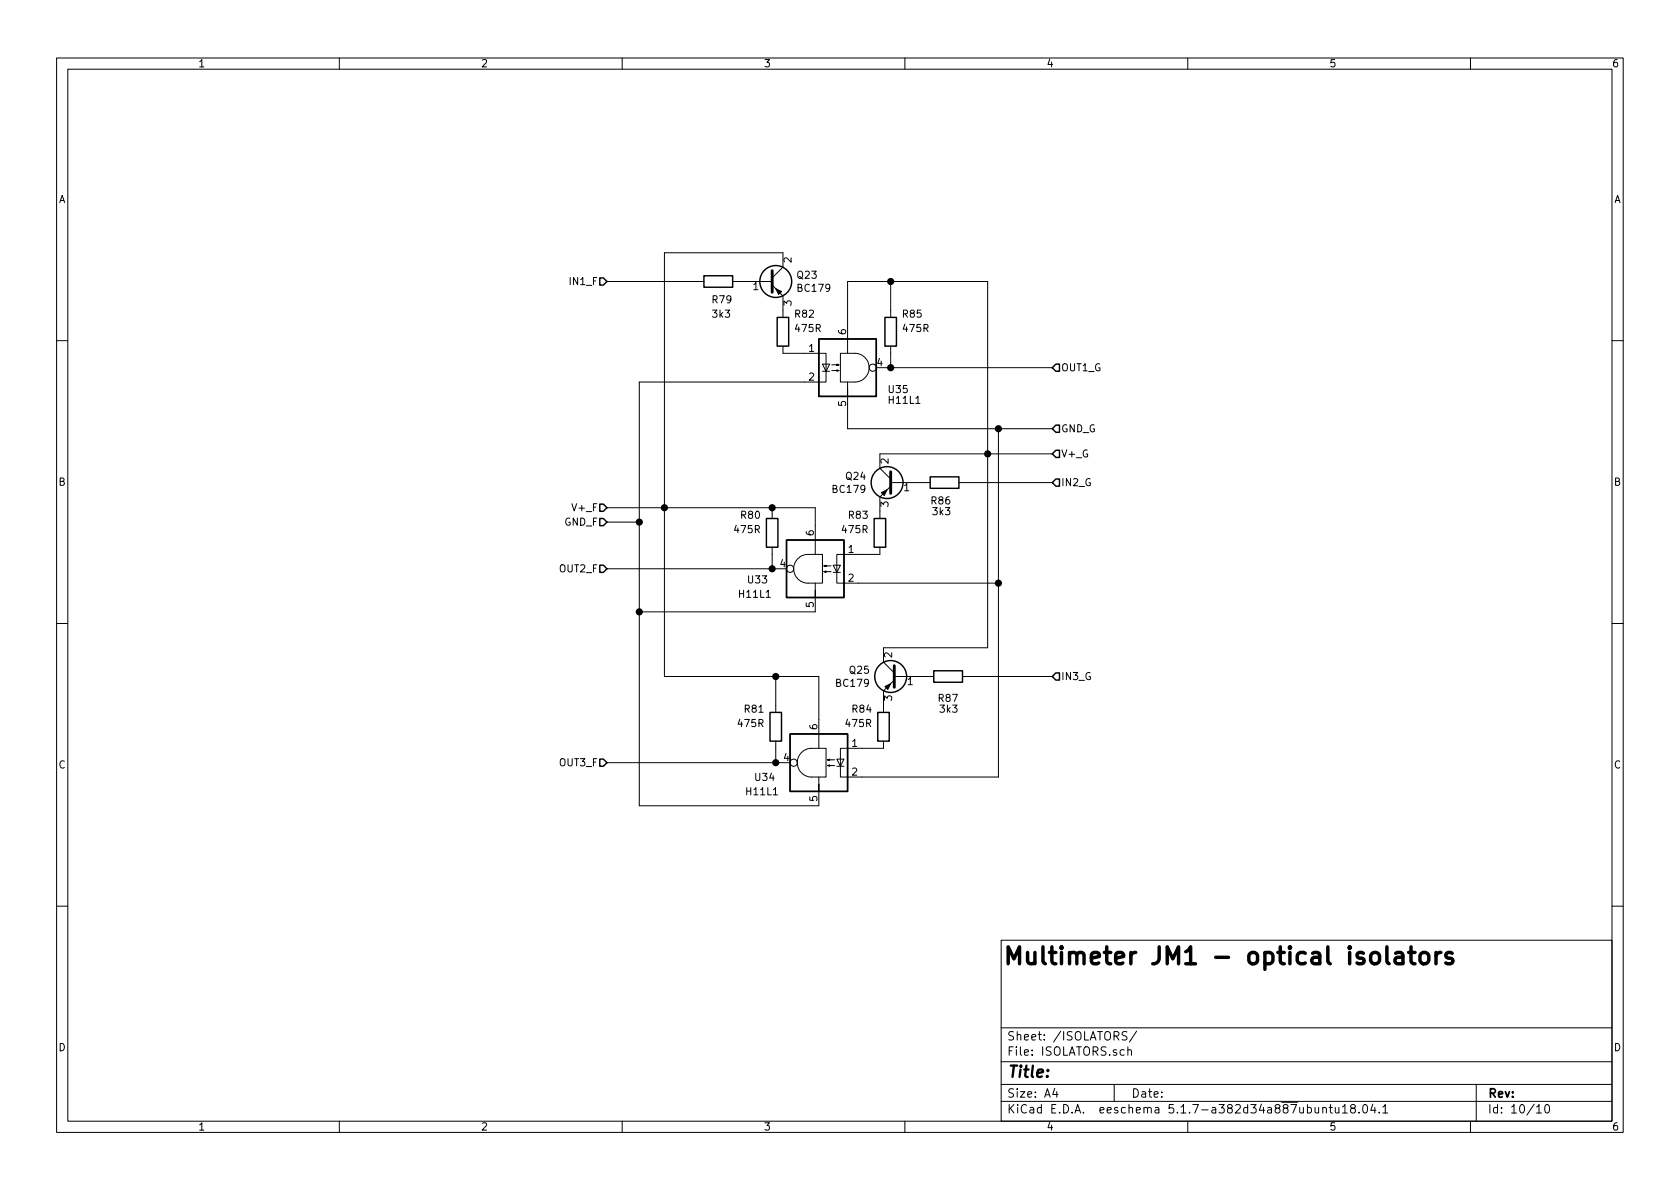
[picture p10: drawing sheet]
<svg xmlns="http://www.w3.org/2000/svg" width="297mm" height="210mm" viewBox="0 0 297 210" stroke-linecap="round" stroke-linejoin="round" font-family="sans-serif">
<g fill="none" stroke="#000" stroke-width=".18">
<path d="M10 10.3h277v189.9h-277zM12 12.2h273v186.1h-273zM60 10.3v1.9M110 10.3v1.9M160 10.3v1.9M210 10.3v1.9M260 10.3v1.9M107.3 49.8h17.2M129.5 49.8h7M136.5 50.4l1.9 1.9v3.8M136.5 49.1l1.9-1.9v-2.5h-20.9v74.9h27.3v12.7M157.5 49.8v6.3"/>
<path d="M10 60.2h2M138.4 61.2v1.3h7.6v5.1h-33v74.9h31.8v-2.6M145.4 64.4h1.3l-.7 1.3zM145.4 65.7h1.3M147.1 65.5h1.2l-.3 .2v-.3l.3 .1M147.1 64.5h1.2l-.3 .1v-.2l.3 .1M148.6 62.5h2.5a2.54 2.54 0 0 1 2.6 2.5 2.54 2.54 0 0 1-2.6 2.6h-2.5zM149.9 67.6v2.5v-1.3M149.9 62.5v-12.7h24.7v64.7h-18.4v2.6l1.9 1.9M149.9 70.1v5.7h36.2M154.9 65h31.2M157.5 61.2v3.8"/>
<path d="M176.5 75.8v61.6h-27.9v-5.1h7.6v-1.2M285 60.2h2M107.3 89.8h36.8v8.2M107.3 92.3h5.7M136.5 89.8v1.9M136.5 96.8v3.8M141.1 98.8a2.55 2.55 0 0 1 1.8-.8h2.5v5.1h-2.5a2.54 2.54 0 0 1-2.4-1.6 2.54 2.54 0 0 1 .6-2.7zM147.3 99.9h1.3l-.6 1.3zM155.6 96.8v1.2h-7.6v5.1h28.5M157.5 86l-1.9 1.9v3.8M157.5 85.3h7M169.5 85.3h16.6"/>
<path d="M186.1 80.3h-30.5v2.5l1.9 1.9M10 110.3h2M107.3 100.6h31.8M137.2 119.6v6.4M144.1 103.1v2.6v-1.3M144.1 105.7v2.5h-31.1M145.7 101.1l.3-.1v.2l-.3-.1h1.2M145.7 100.1l.3-.2v.3l-.3-.1h1.2M147.3 101.2h1.3M158.1 119.6h7M170.2 119.6h15.9M285 110.3h2"/>
<path d="M107.3 134.9h32.4M137.2 131.1v3.8M141.7 133.1a2.55 2.55 0 0 1 1.8-.8h2.5v5.1h-2.5a2.54 2.54 0 0 1-2.3-1.6 2.54 2.54 0 0 1 .5-2.7zM144.8 137.4v2.5v-1.2M146.3 135.4l.4-.2v.3l-.4-.1h1.3M146.3 134.4l.4-.2v.3l-.4-.1h1.3M148 134.2h1.2l-.6 1.3zM148 135.5h1.2M158.1 120.3l-1.9 1.9v3.8M10 160.2h2M177 166.3h108v32h-108zM285 160.2h2"/>
<path d="M60 198.3v1.9M110 198.3v1.9M160 198.3v1.9M177 194.8h108M177 191.8h108M177 187.8h108M177 181.8h108M186.5 192.5l-.4 1h1M186.8 193v1M197 191.8v3M199.3 182.5l-.6-.1-.3 .3 .1 .3 .7 .4v.4a.62 .62 0 0 1-.8 0M199.4 185.7h.1a.37 .37 0 0 1 .6 .1v.8"/>
<path d="M199.4 185.1v1.5M201 182.3l-1.3 2M210 198.3v1.9M233.9 196v-.1a.37 .37 0 0 1 .6 .1v.8M233.9 195.8v1M235 195.8h.6M235.2 195.3v1.3l.4 .2M236.1 195.8v.9l.4 .1 .2-.1M236.7 195.8v1M237.4 195.8l.4-.5v1.5M237.4 196.8h.8M239.1 196l-.2-.2-.1-.2 .3-.3h.3l.2 .3v.2l-.7 .2a.48 .48 0 0 0 0 .7l.2 .1 .5-.1a.48 .48 0 0 0-.2-.7"/>
<path d="M240.3 196.7v.1M241.1 195.5l.3-.2a.94 .94 0 0 1 0 1.5l-.4-.3-.1-.6zM242.7 195.2l-.3 1.1h.9M243.1 195.8v1M243.9 196.7v.1M244.5 195.8l.4-.5v1.5M244.5 196.8h.9M260 198.3v1.9M261 191.8v6.5M271.7 195.8l.4-.5v1.5M271.7 196.8h.8M273.3 195.4l.3-.1a.94 .94 0 0 1 0 1.5h-.1a1 1 0 0 1-.2-1.4z"/>
<circle cx="154.3" cy="65" r=".63"/>
<circle cx="139.7" cy="100.6" r=".63"/>
<circle cx="140.3" cy="134.9" r=".63"/>
</g>
<g fill="none" stroke="#000" stroke-width=".25">
<path d="M106 49.1h.7l.6 .7-.6 .6h-.7zM124.5 48.8h5v2h-5zM137.4 56.1h2v5.1h-2zM144.8 59.9h10.1v10.2h-10.1zM156.5 56.1h2v5.1h-2zM186.7 64.4h.6v1.3h-.6l-.6-.7zM186.7 79.6h.6v1.3h-.6l-.6-.6zM186.7 75.2h.6v1.2h-.6l-.6-.6zM106 99.9h.7l.6 .7-.6 .6h-.7zM106 89.1h.7l.6 .7-.6 .6h-.7zM106 91.7h.7l.6 .6-.6 .7h-.7zM135.5 91.7h2v5.1h-2z"/>
<path d="M139.1 95.5h10.1v10.2h-10.1zM154.6 91.7h2v5.1h-2zM164.5 84.3h5v2.1h-5zM186.7 84.7h.6v1.3h-.6l-.6-.7zM165.1 118.6h5.1v2h-5.1zM186.7 119h.6v1.3h-.6l-.6-.7zM106 134.2h.7l.6 .7-.6 .6h-.7zM136.1 126h2.1v5.1h-2.1zM139.7 129.8h10.2v10.1h-10.2zM155.2 126h2v5.1h-2z"/>
<circle cx="137.2" cy="49.8" r="2.82"/>
<circle cx="156.8" cy="85.3" r="2.82"/>
<circle cx="157.5" cy="119.6" r="2.82"/>
</g>
<path d="M136.5 47.9v3.8M157.5 83.4v3.8M158.1 117.7v3.8" fill="none" stroke="#000" stroke-width=".51"/>
<path d="M137.2 51l1 .6-.5 .5zM155.8 87.1l1-.5-.5 1zM156.5 121.4l1-.5-.5 1z" fill="#000" stroke="#000" stroke-width=".18"/>
<path d="M245.2 167.4v2.6l.1 .3 .3 .1M246.8 168.6l.3-.2h.5l.3 .2 .2 .3v1.5M248.1 169.1l-.3 .2h-.7a.59 .59 0 0 0-.5 .6 .59 .59 0 0 0 .5 .5h.7l.3-.1M249 168.4h1.2M249.5 167.4v2.6l.1 .3 .6 .1M251.2 168.7a.81 .81 0 0 1 .8-.3 .81 .81 0 0 1 .6 .6v.8a.81 .81 0 0 1-.8 .7 .81 .81 0 0 1-.7-.7v-.8zM253.9 168.4v2M254.8 168.4a.82 .82 0 0 0-.9 .6M256.8 168.6a.7 .7 0 0 0-1.2 .3l.2 .4 1 .3 .1 .2-.1 .5-.3 .1h-.6l-.3-.1" fill="none" stroke="#000" stroke-width=".61"/>
<g fill="#000" stroke="#000" stroke-width=".25">
<circle cx="157.5" cy="49.8" r=".51"/>
<circle cx="157.5" cy="65" r=".51"/>
<circle cx="176.5" cy="75.8" r=".51"/>
<circle cx="113" cy="92.3" r=".51"/>
<circle cx="117.5" cy="89.8" r=".51"/>
<circle cx="136.5" cy="89.8" r=".51"/>
<circle cx="174.6" cy="80.3" r=".51"/>
<circle cx="113" cy="108.2" r=".51"/>
<circle cx="136.5" cy="100.6" r=".51"/>
<circle cx="137.2" cy="119.6" r=".51"/>
<circle cx="176.5" cy="103.1" r=".51"/>
<circle cx="137.2" cy="134.9" r=".51"/>
</g>
<text font-size="4.2" x="177.2" y="170.6">Multimeter JM1 - optical isolators</text>
<text font-size="2.8" x="178" y="190.5">Title:</text>
<g font-size="2.1">
<text x="178" y="184">Sheet: /ISOLATORS/</text>
<text x="178" y="186.7">File: ISOLATORS.sch</text>
<text x="178" y="196.9">KiCad E.D.A. eeschema 5.1.7-a382d34a887ubuntu18.04.1</text>
<text x="178" y="194.1">Size: A4</text>
<text x="200" y="194.1">Date:</text>
<text x="263" y="194.1">Rev:</text>
<text x="263" y="196.9">Id: 10/10</text>
</g>
<g font-size="1.8">
<text x="35" y="11.9">1</text>
<text x="85" y="11.9">2</text>
<text x="135" y="11.9">3</text>
<text x="185" y="11.9">4</text>
<text x="235" y="11.9">5</text>
<text x="285" y="11.9">6</text>
<text x="10.4" y="35.9">A</text>
<text x="285.4" y="35.9">A</text>
<text x="140" y="46.5" transform="rotate(-90 140 46.5)">2</text>
<text x="101" y="50.4">IN1_F</text>
<text x="126" y="53.6">R79</text>
<text x="133.2" y="51.3">1</text>
<text x="141" y="49.3">Q23</text>
<text x="141.1" y="51.6">BC179</text>
<text x="126.1" y="56.2">3k3</text>
<text x="140" y="54.1" transform="rotate(-90 140 54.1)">3</text>
<text x="140.6" y="56.2">R82</text>
<text x="140.7" y="58.7">475R</text>
<text x="149.6" y="59.2" transform="rotate(-90 149.6 59.2)">6</text>
<text x="159.7" y="56.2">R85</text>
<text x="159.8" y="58.7">475R</text>
<text x="143" y="62.2">1</text>
<text x="155.1" y="64.8">4</text>
<text x="187.6" y="65.7">OUT1_G</text>
<text x="143" y="67.3">2</text>
<text x="149.6" y="71.9" transform="rotate(-90 149.6 71.9)">5</text>
<text x="157.2" y="69.5">U35</text>
<text x="157.3" y="71.4">H11L1</text>
<text x="187.6" y="76.4">GND_G</text>
<text x="157.1" y="82" transform="rotate(-90 157.1 82)">2</text>
<text x="187.6" y="80.9">V+_G</text>
<text x="10.4" y="85.9">B</text>
<text x="147.3" y="87.2">BC179</text>
<text x="149.6" y="84.9">Q24</text>
<text x="157.1" y="89.6" transform="rotate(-90 157.1 89.6)">3</text>
<text x="159.8" y="86.9">1</text>
<text x="164.7" y="89.2">R86</text>
<text x="187.6" y="86">IN2_G</text>
<text x="285.4" y="85.9">B</text>
<text x="99.8" y="93">GND_F</text>
<text x="101.5" y="90.4">V+_F</text>
<text x="130" y="94.3">475R</text>
<text x="131.1" y="91.7">R80</text>
<text x="143.9" y="94.7" transform="rotate(-90 143.9 94.7)">6</text>
<text x="149" y="94.3">475R</text>
<text x="150.1" y="91.7">R83</text>
<text x="165" y="91.1">3k3</text>
<text x="99" y="101.2">OUT2_F</text>
<text x="137.9" y="100.3">4</text>
<text x="150" y="97.8">1</text>
<text x="130.8" y="105.7">H11L1</text>
<text x="132.3" y="103.2">U33</text>
<text x="143.9" y="107.4" transform="rotate(-90 143.9 107.4)">5</text>
<text x="150" y="102.9">2</text>
<text x="150.3" y="119.1">Q25</text>
<text x="157.7" y="116.3" transform="rotate(-90 157.7 116.3)">2</text>
<text x="148" y="121.5">BC179</text>
<text x="157.7" y="123.9" transform="rotate(-90 157.7 123.9)">3</text>
<text x="160.5" y="121.2">1</text>
<text x="166" y="124.1">R87</text>
<text x="187.6" y="120.3">IN3_G</text>
<text x="130.6" y="128.6">475R</text>
<text x="131.7" y="126">R81</text>
<text x="144.5" y="129" transform="rotate(-90 144.5 129)">6</text>
<text x="149.7" y="128.6">475R</text>
<text x="150.7" y="126">R84</text>
<text x="166.3" y="126">3k3</text>
<text x="10.4" y="135.9">C</text>
<text x="99" y="135.5">OUT3_F</text>
<text x="138.6" y="134.6">4</text>
<text x="150.6" y="132.1">1</text>
<text x="150.6" y="137.2">2</text>
<text x="285.4" y="135.9">C</text>
<text x="132.1" y="140.6">H11L1</text>
<text x="133.6" y="138.1">U34</text>
<text x="144.5" y="141.7" transform="rotate(-90 144.5 141.7)">5</text>
<text x="10.4" y="185.9">D</text>
<text x="285.4" y="185.9">D</text>
<text x="35" y="199.9">1</text>
<text x="85" y="199.9">2</text>
<text x="135" y="199.9">3</text>
<text x="185" y="199.9">4</text>
<text x="235" y="199.9">5</text>
<text x="285" y="199.9">6</text>
</g>
</svg>
